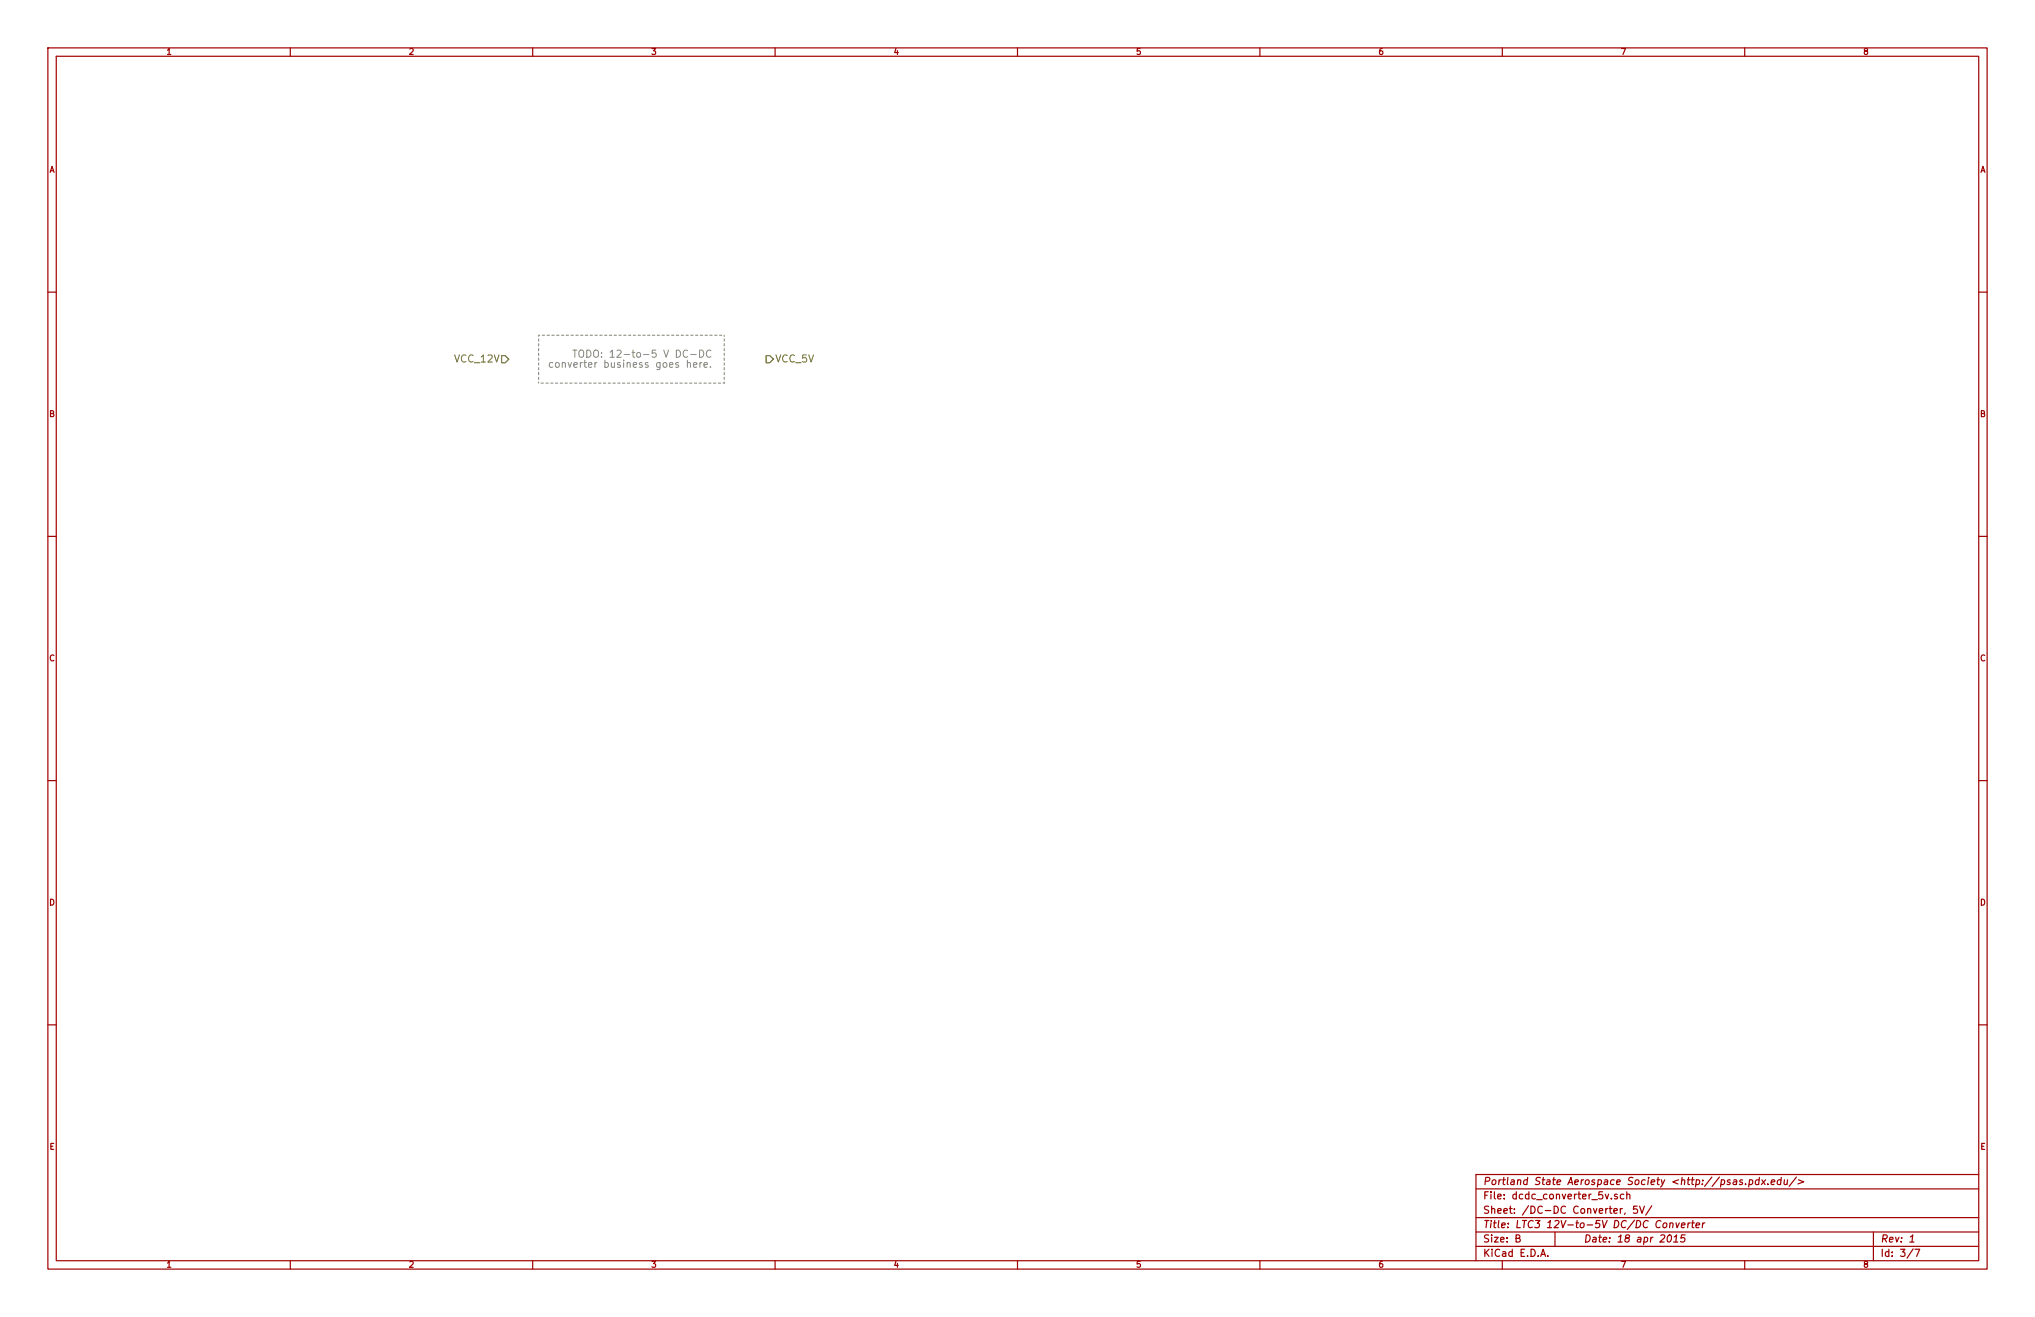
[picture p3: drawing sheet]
<svg xmlns="http://www.w3.org/2000/svg" width="432mm" height="279mm" viewBox="0 0 432 279" stroke-linecap="round" stroke-linejoin="round" font-family="sans-serif">
<g fill="none" stroke="#a00000" stroke-width=".25">
<path d="M10.2 10.2h411.4v259h-411.4zM11.9 11.9h408v255.6h-408zM61.6 10.2v1.7M113 10.2v1.7M164.5 10.2v1.7M215.9 10.2v1.7M267.3 10.2v1.7M318.8 10.2v1.7M370.2 10.2v1.7M10.2 62h1.7M419.9 62h1.7M10.2 113.8h1.7"/>
<path d="M419.9 113.8h1.7M10.2 165.6h1.7M419.9 165.6h1.7M10.2 217.4h1.7M419.9 217.4h1.7M313.2 252.2h106.7M313.2 258.3h106.7M341.9 254.2v.2M343.2 253.4l-.4-.1-.2 .3v.2l.6 .1v.4h-.6M344.2 256.4l-.4 .3M344.6 253.4l-.5-.1-.3 .3 .1 .6 .2 .2 .5-.1M344.8 257.3l-.1 .3"/>
<path d="M345.2 253.5l.1-.1a.36 .36 0 0 1 .5 .2v.8M345.2 252.8v1.6M347.4 255.9h-.7l-.1 .7 .2-.1h.5l.2 .3-.1 .5-.2 .1-.6-.1M347.9 255.9l.5 1.5 .5-1.5M350.5 255.8l-1.3 2M353 259.6l.2-.2 .4 .2-.1 .7-.2 .2-.4-.2zM354.4 259.6l.2-.2 .3 .1v1M354.4 259.4l-.1 1.1M355.6 259.4l.3 1.1 .4-1.1M356.8 259.9l.7-.1v-.3h-.6l-.2 .7 .2 .3 .5-.1M358.2 259.4l-.1 1.1M358.6 259.4l-.4 .3"/>
<path d="M359 259.4h.5M359.2 258.9l-.1 1.3 .3 .3M359.9 259.9l.7-.1v-.3h-.6l-.2 .7 .2 .3 .5-.1M361.3 259.4l-.1 1.1M361.7 259.4l-.4 .3M369.7 250.4l-.3-.1-.3 .3 .6 .3v.2l-.2 .2-.4-.1M370.4 251.2v.1M371.2 250.4l.5-.1 .2 .3-.1 .6-.2 .1-.5-.1M371.2 250.3l-.2 1.5M373.3 250.4l-.5-.1-.3 .3v.6l.2 .1 .5-.1M373.3 249.8l-.1 1.5M373.9 250.3l.6 1"/>
<path d="M374.6 250.3l-.9 1M375.1 251.2v.1M375.8 250.8l.8-.1-.1-.3h-.6l-.1 .7 .2 .2 .4-.1M377.9 250.4l-.4-.1-.4 .3v.6l.3 .1 .4-.1M378 249.8l-.2 1.5M378.6 250.3v.9l.3 .1 .3-.1M379.3 250.3l-.1 1M381.2 249.7l-1.6 2M381.6 250.3l1.1 .4-1.2 .5M419.9 249.2h-106.7v18.3M61.6 267.5v1.7M113 267.5v1.7"/>
<path d="M164.5 267.5v1.7M215.9 267.5v1.7M267.3 267.5v1.7M313.2 264.4h106.7M313.2 261.4h106.7M318.8 267.5v1.7M321.7 262.7l.7-.1 .1-.2-.1-.3-.7-.1v1.5h.6l.2-.1 .1-.4-.4-.3M326.9 266.5l.5-1.5 .5 1.5M327.1 266.1h.7M328.4 266.4v.1M329.9 261.4v3M354 262.1l.2-.1a.78 .78 0 0 1 .6 .6 .78 .78 0 0 1-.4 .8l-.3 .1-.3-.3v-.6z"/>
<path d="M355.1 263.5h.9M355.2 262.4l.6-.4-.2 1.5M357.6 262h-.8l-.1 .7 .2-.1h.5l.1 .3-.1 .5-.3 .1-.5-.1M370.2 267.5v1.7M397.5 261.4v6.1M405.2 263.5h.9M405.4 262.4l.5-.4-.2 1.5M405.9 264.9l-1.3 2M406.3 265h1l-.6 1.5"/>
</g>
<path d="M106.4 75.4h.8l.7 .8-.7 .8h-.8zM162.6 75.4h.7l.8 .8-.8 .8h-.7z" fill="none" stroke="#808000" stroke-width=".25"/>
<path d="M117.3 77l-.4-.1-.3 .3v.6l.3 .1h.4M117.9 77.1l.3-.2 .4 .2v.7l-.2 .1-.5-.1zM119.3 77.1l.1-.1a.36 .36 0 0 1 .6 .1v.8M119.3 76.9v1M121.5 74.3h.9M122 74.3v1.5M122.9 74.5a.5 .5 0 0 1 .6-.2 .5 .5 0 0 1 .4 .5l-.1 .8-.3 .2a.53 .53 0 0 1-.7-.5zM124.5 74.3a.77 .77 0 0 1 .9 .7 .77 .77 0 0 1-.9 .8zM126 74.5a.5 .5 0 0 1 .6-.2 .5 .5 0 0 1 .4 .5l-.1 .8-.3 .2a.53 .53 0 0 1-.6-.5zM149.4 77.4l.7-.1-.1-.3-.4-.1-.2 .2 .1 .8h.5M150.7 77.8v.1" fill="none" stroke="#808080" stroke-width=".21"/>
<path d="M114.3 71.1h39.4M153.7 71.1v10.2M114.3 81.3v-10.2M153.7 81.3h-39.4" fill="none" stroke="#808080" stroke-width=".21" stroke-dasharray=".5" stroke-dashoffset=".3"/>
<g font-size="2.1" fill="#808000">
<text x="96.6" y="77">VCC_12V</text>
<text x="164.5" y="77">VCC_5V</text>
</g>
<g font-size="2.1" fill="#808080">
<text x="127.3" y="75.9">TODO: 12-to-5 V DC-DC</text>
<text x="120.4" y="78.1">converter business goes here.</text>
</g>
<g font-size="2.1" fill="#a00000">
<text x="314.7" y="251.5">Portland State Aerospace Society &lt;http://psas.pdx.edu/&gt;</text>
<text x="314.7" y="254.5">File: dcdc_converter_5v.sch</text>
<text x="314.7" y="257.6">Sheet: /DC-DC Converter, 5V/</text>
<text x="314.7" y="263.7">Size: B</text>
<text x="314.7" y="260.6">Title: LTC3 12V-to-5V DC/DC Converter</text>
<text x="336" y="263.7">Date: 18 apr 2015</text>
<text x="399" y="263.7">Rev: 1</text>
<text x="314.7" y="266.7">KiCad E.D.A.</text>
<text x="399" y="266.7">Id: 3/7</text>
</g>
<g font-size="1.8" fill="#a00000">
<text x="35.4" y="11.7">1</text>
<text x="86.8" y="11.7">2</text>
<text x="138.3" y="11.7">3</text>
<text x="189.7" y="11.7">4</text>
<text x="241.1" y="11.7">5</text>
<text x="292.6" y="11.7">6</text>
<text x="344" y="11.7">7</text>
<text x="395.5" y="11.7">8</text>
<text x="10.4" y="36.7">A</text>
<text x="420.1" y="36.7">A</text>
<text x="10.4" y="88.5">B</text>
<text x="420.1" y="88.5">B</text>
<text x="10.4" y="140.3">C</text>
<text x="420.1" y="140.3">C</text>
<text x="10.4" y="192.2">D</text>
<text x="420.1" y="192.2">D</text>
<text x="10.5" y="244">E</text>
<text x="420.2" y="244">E</text>
<text x="35.4" y="269">1</text>
<text x="86.8" y="269">2</text>
<text x="138.3" y="269">3</text>
<text x="189.7" y="269">4</text>
<text x="241.1" y="269">5</text>
<text x="292.6" y="269">6</text>
<text x="344" y="269">7</text>
<text x="395.5" y="269">8</text>
</g>
</svg>
